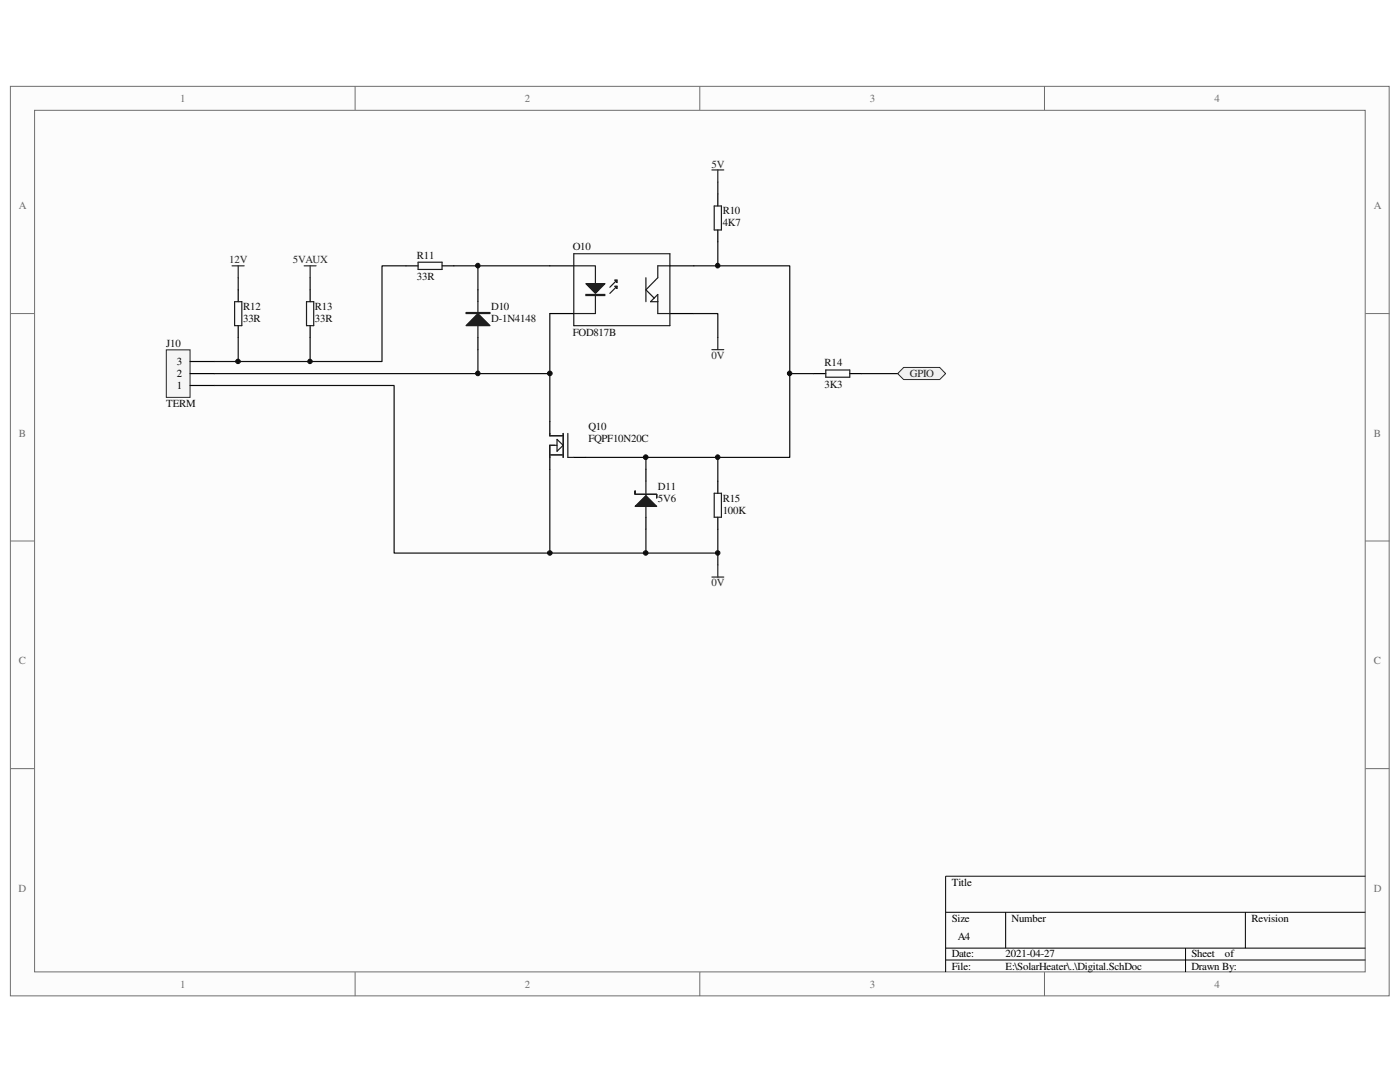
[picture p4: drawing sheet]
<svg xmlns="http://www.w3.org/2000/svg" width="279mm" height="216mm" viewBox="0 0 279 216" stroke-linecap="round" stroke-linejoin="round" font-family="sans-serif">
<path d="M2.1 17.3h275.1v181.4h-275.1z" fill="#fcfcfc"/>
<path d="M2.1 17.2h275.1v181.5h-275.1z" fill="none" stroke="#6e6e6e" stroke-width=".2"/>
<path d="M6.9 22.1h265.6v171.8h-265.6z" fill="#fcfcfc"/>
<g fill="none" stroke="#6e6e6e" stroke-width=".2">
<path d="M70.9 17.2v4.8M139.7 17.2v4.8M208.4 17.2v4.8M6.9 22h265.6v171.9h-265.6zM2.1 62.6h4.8M272.5 62.6h4.8M2.1 107.9h4.8M272.5 107.9h4.8M2.1 153.4h4.8M272.5 153.4h4.8M70.9 194v4.8M139.7 194v4.8"/>
<path d="M208.4 194v4.8"/>
</g>
<path d="M272.5 174.8h-83.8v19.2M188.7 182h83.8M188.7 189.2h83.8M188.7 191.6h83.8M200.7 182v7.2M236.6 189.2v4.8M248.5 182v7.2" fill="none" stroke="#000" stroke-width=".2"/>
<path d="M33.2 69.8h4.7v9.5h-4.7z" fill="#f5f5f5"/>
<path d="M33.2 69.8h4.7v9.5h-4.7z" fill="none" stroke="#262626" stroke-width=".2"/>
<path d="M47.5 57.8v2.4M61.9 57.8v2.4M95.4 57.8v2.4M37.9 76.9h4.9M37.9 74.5h4.9M37.9 72.1h4.9M47.5 65v2.4M61.9 65v2.4M95.4 67.4v2.4" fill="none" stroke="#000" stroke-width=".24"/>
<path d="M46.8 60.2h1.5v4.8h-1.5zM61.2 60.2h1.4v4.8h-1.4zM93 62.4h4.8v.2h-4.8zM95.4 60.2v7.2" fill="none" stroke="#1c1c1c" stroke-width=".24"/>
<path d="M47.5 55.4v2.4M61.9 55.4v2.4M90.6 53h19.1M42.8 76.9h35.9v33.5h31M47.5 67.4v4.7h-4.7M61.9 67.4v4.7h-14.4" fill="none" stroke="#0e0e0e" stroke-width=".24"/>
<path d="M46.3 53h2.4M47.5 53v2.4M60.7 53h2.4M61.9 53v2.4M142.1 115.1h2.3M143.3 112.7v2.4" fill="none" stroke="#262626" stroke-width=".24"/>
<path d="M93 62.5h4.8" fill="none" stroke="#1c1c1c" stroke-width=".21"/>
<path d="M95.4 62.6l2.4 2.4h-4.8z" fill="#1c1c1c"/>
<path d="M114.5 50.6h19.2v14.4h-19.2zM123.1 57.1l-1.4 1.4M123.1 55.9l-1.4 1.4M95.4 62.6l2.4 2.4h-4.8z" fill="none" stroke="#1c1c1c" stroke-width=".24"/>
<path d="M109.7 53h4.8M133.7 53h4.8M133.7 62.6h4.8" fill="none" stroke="#000" stroke-width=".24"/>
<path d="M116.9 56.6h3.8l-1.9 1.9z" fill="#1c1c1c"/>
<path d="M116.9 56.6h3.8l-1.9 1.9zM116.9 58.8h3.8v.2h-3.8z" fill="none" stroke="#1c1c1c" stroke-width=".24"/>
<path d="M116.9 58.9h3.8" fill="none" stroke="#1c1c1c" stroke-width=".21"/>
<path d="M122.7 55.9h.4v.5z" fill="#1c1c1c"/>
<path d="M122.7 55.9h.4v.5z" fill="none" stroke="#1c1c1c" stroke-width=".24"/>
<path d="M122.7 57.1h.4v.5z" fill="#1c1c1c"/>
<path d="M114.5 53h4.3v3.6M118.8 59v3.6h-4.3M122.7 57.1h.4v.5zM128.9 55.4v4.8M133.7 53h-2.4v2.4l-2.4 2.4 1.7 1.7M142.5 41.1h1.5v4.8h-1.5zM131.3 60.2h-1.5l1.5-1.4v3.8h2.4M164.8 73.8h4.8v1.5h-4.8zM142.5 98.4h1.5v4.8h-1.5z" fill="none" stroke="#1c1c1c" stroke-width=".24"/>
<path d="M143.3 38.7v2.4M143.3 45.9v2.4M109.7 62.6h4.8M162.4 74.5h2.4M169.6 74.5h2.4M143.3 96v2.4M143.3 103.2v2.4" fill="none" stroke="#000" stroke-width=".24"/>
<g fill="none" stroke="#0e0e0e" stroke-width=".24">
<path d="M143.3 36.3v2.4M95.4 53v4.8M138.5 53h19.1v38.3h-40.7M143.3 48.3v4.7M95.4 69.8v4.7M109.7 62.6v21.5M138.5 62.6h4.8v4.8M157.6 74.5h4.8M172 74.5h7.2M109.7 93.6v16.8h19.2v-4.8M128.9 91.3v2.3M143.3 91.3v4.7"/>
<path d="M143.3 105.6v4.8h-14.4"/>
</g>
<path d="M142.1 69.8h2.3M143.3 67.4v2.4" fill="none" stroke="#262626" stroke-width=".24"/>
<path d="M180.3 73.3h7.2l1.2 1.2-1.2 1.2h-7.2l-1.1-1.2z" fill-rule="evenodd" fill="#f0f0f0"/>
<path d="M180.3 73.3h7.2l1.2 1.2-1.2 1.2h-7.2l-1.1-1.2z" fill="none" stroke="#262626" stroke-width=".2"/>
<path d="M81 53h-4.8v19.1h-14.3M42.8 74.5h66.9M143.3 110.4v2.3" fill="none" stroke="#0e0e0e" stroke-width=".24"/>
<path d="M81 53h2.4M88.2 53h2.4M109.7 84.1v2.4M109.7 91.3v2.3M114.5 91.3h2.4M128.9 93.6v2.4M128.9 103.2v2.4" fill="none" stroke="#000" stroke-width=".24"/>
<path d="M83.4 52.3h4.8v1.5h-4.8zM109.7 86.5v.5h2.7M109.7 90.8h2.7M111.2 88.9h-1.5v2.4M111.2 87.7l1.2 1.2-1.2 1.1zM112.4 86.5v4.8M113.3 86.5v4.8h1.2M128.9 96v7.2" fill="none" stroke="#1c1c1c" stroke-width=".24"/>
<path d="M142.1 33.9h2.3M143.3 33.9v2.4" fill="none" stroke="#262626" stroke-width=".24"/>
<path d="M126.7 98v.6h4.4v.8v-.8h-4.4z" fill-rule="evenodd" fill="#1c1c1c"/>
<path d="M126.7 98v.6h4.4v.8v-.8h-4.4z" fill="none" stroke="#1c1c1c" stroke-width=".24"/>
<path d="M126.7 101l2.2-2.1 2.2 2.1z" fill="#1c1c1c"/>
<path d="M126.7 101l2.2-2.1 2.2 2.1z" fill="none" stroke="#1c1c1c" stroke-width=".24"/>
<circle cx="47.5" cy="72.1" r=".45" fill="#0e0e0e"/>
<circle cx="47.5" cy="72.1" r=".45" fill="none" stroke="#0e0e0e" stroke-width=".2"/>
<circle cx="61.9" cy="72.1" r=".45" fill="#0e0e0e"/>
<circle cx="61.9" cy="72.1" r=".45" fill="none" stroke="#0e0e0e" stroke-width=".2"/>
<circle cx="95.3" cy="74.5" r=".45" fill="#0e0e0e"/>
<circle cx="95.3" cy="74.5" r=".45" fill="none" stroke="#0e0e0e" stroke-width=".2"/>
<circle cx="95.3" cy="53" r=".45" fill="#0e0e0e"/>
<circle cx="95.3" cy="53" r=".45" fill="none" stroke="#0e0e0e" stroke-width=".2"/>
<circle cx="109.7" cy="110.3" r=".46" fill="#0e0e0e"/>
<circle cx="109.7" cy="110.3" r=".46" fill="none" stroke="#0e0e0e" stroke-width=".2"/>
<circle cx="109.7" cy="74.5" r=".46" fill="#0e0e0e"/>
<circle cx="109.7" cy="74.5" r=".46" fill="none" stroke="#0e0e0e" stroke-width=".2"/>
<circle cx="128.9" cy="110.3" r=".46" fill="#0e0e0e"/>
<circle cx="128.9" cy="110.3" r=".46" fill="none" stroke="#0e0e0e" stroke-width=".2"/>
<circle cx="128.9" cy="91.2" r=".46" fill="#0e0e0e"/>
<circle cx="128.9" cy="91.2" r=".46" fill="none" stroke="#0e0e0e" stroke-width=".2"/>
<circle cx="143.2" cy="110.3" r=".45" fill="#0e0e0e"/>
<circle cx="143.2" cy="110.3" r=".45" fill="none" stroke="#0e0e0e" stroke-width=".2"/>
<circle cx="143.2" cy="91.2" r=".46" fill="#0e0e0e"/>
<circle cx="143.2" cy="91.2" r=".46" fill="none" stroke="#0e0e0e" stroke-width=".2"/>
<circle cx="143.2" cy="53" r=".46" fill="#0e0e0e"/>
<circle cx="143.2" cy="53" r=".46" fill="none" stroke="#0e0e0e" stroke-width=".2"/>
<circle cx="157.6" cy="74.5" r=".46" fill="#0e0e0e"/>
<circle cx="157.6" cy="74.5" r=".46" fill="none" stroke="#0e0e0e" stroke-width=".2"/>
<g font-size="2.2" fill="#6e6e6e">
<text x="36" y="20.3">1</text>
<text x="104.8" y="20.3">2</text>
<text x="173.6" y="20.3">3</text>
<text x="242.4" y="20.3">4</text>
<text x="3.8" y="41.8">A</text>
<text x="274.2" y="41.8">A</text>
<text x="3.8" y="87.2">B</text>
<text x="274.2" y="87.2">B</text>
<text x="3.8" y="132.5">C</text>
<text x="274.2" y="132.5">C</text>
<text x="3.7" y="177.9">D</text>
<text x="274.1" y="177.9">D</text>
<text x="36" y="197.1">1</text>
<text x="104.8" y="197.1">2</text>
<text x="173.6" y="197.1">3</text>
<text x="242.4" y="197.1">4</text>
</g>
<g font-size="2.2" fill="#262626">
<text x="142" y="33.4">5V</text>
<text x="45.8" y="52.5">12V</text>
<text x="58.4" y="52.5">5VAUX</text>
<text x="142" y="71.6">0V</text>
<text x="181.6" y="75.2">GPIO</text>
<text x="142" y="117">0V</text>
</g>
<g font-size="2.2" fill="#0e0e0e">
<text x="144.2" y="42.8">R10</text>
<text x="144.2" y="45.2">4K7</text>
<text x="83.2" y="51.6">R11</text>
<text x="114.3" y="49.9">O10</text>
<text x="83.2" y="55.9">33R</text>
<text x="48.5" y="61.8">R12</text>
<text x="48.5" y="64.3">33R</text>
<text x="62.9" y="61.8">R13</text>
<text x="62.9" y="64.3">33R</text>
<text x="98" y="61.8">D10</text>
<text x="98" y="64.3">D-1N4148</text>
<text x="33.2" y="69.3">J10</text>
<text x="114.3" y="67.1">FOD817B</text>
<text x="164.5" y="73.1">R14</text>
<text x="164.5" y="77.4">3K3</text>
<text x="33.2" y="81.2">TERM</text>
<text x="117.4" y="85.8">Q10</text>
<text x="117.4" y="88.1">FQPF10N20C</text>
<text x="131.3" y="97.7">D11</text>
<text x="131.3" y="100.1">5V6</text>
<text x="144.2" y="100.1">R15</text>
<text x="144.2" y="102.5">100K</text>
</g>
<g font-size="2.2">
<text x="35.3" y="77.6">1</text>
<text x="35.3" y="75.2">2</text>
<text x="35.3" y="72.9">3</text>
<text x="189.9" y="176.7">Title</text>
<text x="189.9" y="183.9">Size</text>
<text x="201.9" y="183.9">Number</text>
<text x="249.8" y="183.9">Revision</text>
<text x="189.9" y="191.1">Date:</text>
<text x="191.1" y="187.5">A4</text>
<text x="200.7" y="191.1">2021-04-27</text>
<text x="237.8" y="191.1">Sheet</text>
<text x="244.5" y="191.1">of</text>
<text x="189.9" y="193.5">File:</text>
<text x="200.7" y="193.5">E:\SolarHeater\..\Digital.SchDoc</text>
<text x="237.8" y="193.5">Drawn By:</text>
</g>
</svg>
